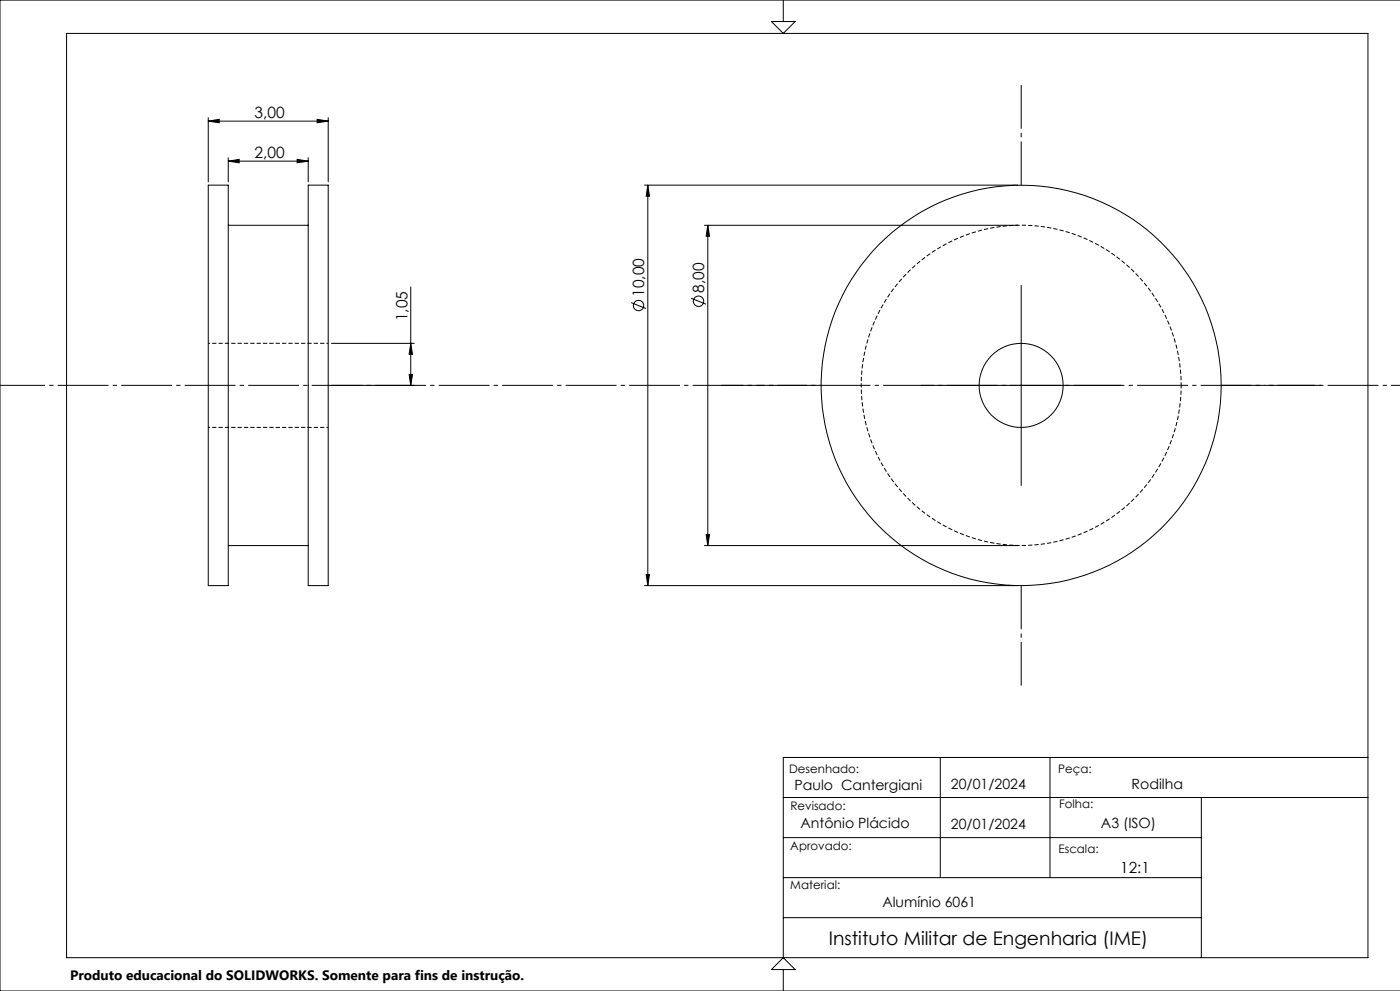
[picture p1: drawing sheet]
<svg xmlns="http://www.w3.org/2000/svg" width="420mm" height="297mm" viewBox="0 0 420 297" stroke-linecap="round" stroke-linejoin="round" font-family="sans-serif">
<path d="M98.5 102.9h-36M62.5 128.1h36" fill="none" stroke="#000" stroke-width=".3" stroke-dasharray="1.3 .6" stroke-dashoffset=".7" stroke-linecap="butt"/>
<g fill="none" stroke="#000" stroke-width=".3">
<path d="M20 10h390.4v277h-390.4zM231.4 6.5h7.1l-3.5 3.5zM235 0v6.5M420 0h-420v297h420M62.5 36.3l3.3-.5v1zM62.5 35.3v19.2M62.5 36.3h36M95.1 35.8l3.4 .5-3.4 .5zM98.5 35.3v19.2M62.5 55.5h6v120h-6zM68.5 48.3l3.3-.5v1zM68.5 47.3v7.2"/>
<path d="M68.5 48.3h24M89.1 47.8l3.4 .5-3.4 .5zM92.5 55.5h6v120h-6zM92.5 47.3v7.2M193.4 55.5h111.9M194.3 55.5l.5 3.3h-.9zM194.3 55.5v120M68.5 67.5h24M211.3 67.5h94M212.3 67.5l.6 3.3h-1.1zM212.3 67.5v96M123.2 86v29.5"/>
<path d="M189.3 90.7l4.5 1.8M207.3 89.4l4.5 1.8M306.4 85.5v60M99.4 102.9h24.8M99.4 115.5h24.8M122.7 112.2h1.1l-.6 3.3zM123.2 102.9l.6 3.3h-1.1zM276.3 115.5h60M68.5 163.5h24M193.4 175.5h111.9M193.9 172.2h.9l-.5 3.3zM211.3 163.5h94"/>
<path d="M211.8 160.2h1.1l-.6 3.3zM235 239h175.4M282.1 227v36M315 227v36M360.4 239v48M410.4 227h-175.4v60M235 251h125.4M235 275h125.4M235 263h125.4M231.4 290.6l3.6-3.6 3.5 3.6zM235 290.6v6.4"/>
<circle cx="191.6" cy="91.6" r="1.56"/>
<circle cx="209.6" cy="90.3" r="1.56"/>
<circle cx="306.3" cy="115.5" r="12.6"/>
<circle cx="306.3" cy="115.5" r="60"/>
</g>
<path d="M354.4 115.5a48 48 0 0 0-70.6-42.4 48 48 0 0 0-4.1 82.3 48 48 0 0 0 74.4-35.1l.3-4.8" fill="none" stroke="#000" stroke-width=".3" stroke-dasharray="1.3 .6" stroke-dashoffset=".3" stroke-linecap="butt"/>
<path d="M306.4 55.5v-30M246.4 115.5h-30M366.4 115.5h30M306.4 175.5v30" fill="none" stroke="#000" stroke-width=".3" stroke-dasharray="15.2 1.3 1.3 1.3" stroke-dashoffset="2.1" stroke-linecap="butt"/>
<path d="M0 115.5h420" fill="none" stroke="#000" stroke-width=".3" stroke-dasharray="15.2 1.3 1.3 1.3" stroke-dashoffset="3.5" stroke-linecap="butt"/>
<g fill="#000">
<path d="M62.5 36.3l3.3-.5v1zM95.1 35.8l3.4 .5-3.4 .5zM68.5 48.3l3.3-.5v1zM89.1 47.8l3.4 .5-3.4 .5z"/>
<path d="M123.2 102.9l.6 3.3h-1.1zM122.7 112.2h1.1l-.6 3.3zM212.3 67.5l.6 3.3h-1.1zM211.8 160.2h1.1l-.6 3.3zM194.3 55.5l.5 3.3h-.9zM193.9 172.2h.9l-.5 3.3z"/>
</g>
<text font-size="5.6" x="248.7" y="283.2">Instituto Militar de Engenharia (IME)</text>
<g font-size="4.7">
<text x="76.4" y="35.3">3,00</text>
<text x="76.4" y="47.2">2,00</text>
<text x="193.3" y="89" transform="rotate(-90 193.3 89)">10,00</text>
<text x="211.3" y="87.7" transform="rotate(-90 211.3 87.7)">8,00</text>
<text x="122.2" y="96.3" transform="rotate(-90 122.2 96.3)">1,05</text>
</g>
<text font-size="4.6" x="336.1" y="261.6">12:1</text>
<g font-size="4.2">
<text x="238.4" y="236.8">Paulo Cantergiani</text>
<text x="285.3" y="236.3">20/01/2024</text>
<text x="339.5" y="236.3">Rodilha</text>
<text x="240.2" y="248.1">Antônio Plácido</text>
<text x="285.3" y="248.4">20/01/2024</text>
<text x="330.3" y="248.1">A3 (ISO)</text>
<text x="264.7" y="271.9">Alumínio 6061</text>
</g>
<text font-size="4.1" x="21" y="293.7">Produto educacional do SOLIDWORKS. Somente para fins de instrução.</text>
<g font-size="3.5">
<text x="236.8" y="231.8">Desenhado:</text>
<text x="317.4" y="231.8">Peça:</text>
<text x="237.1" y="242.7">Revisado:</text>
<text x="317.7" y="242.1">Folha:</text>
<text x="237.1" y="254.7">Aprovado:</text>
<text x="317.5" y="255.7">Escala:</text>
<text x="237.1" y="266.6">Material:</text>
</g>
</svg>
